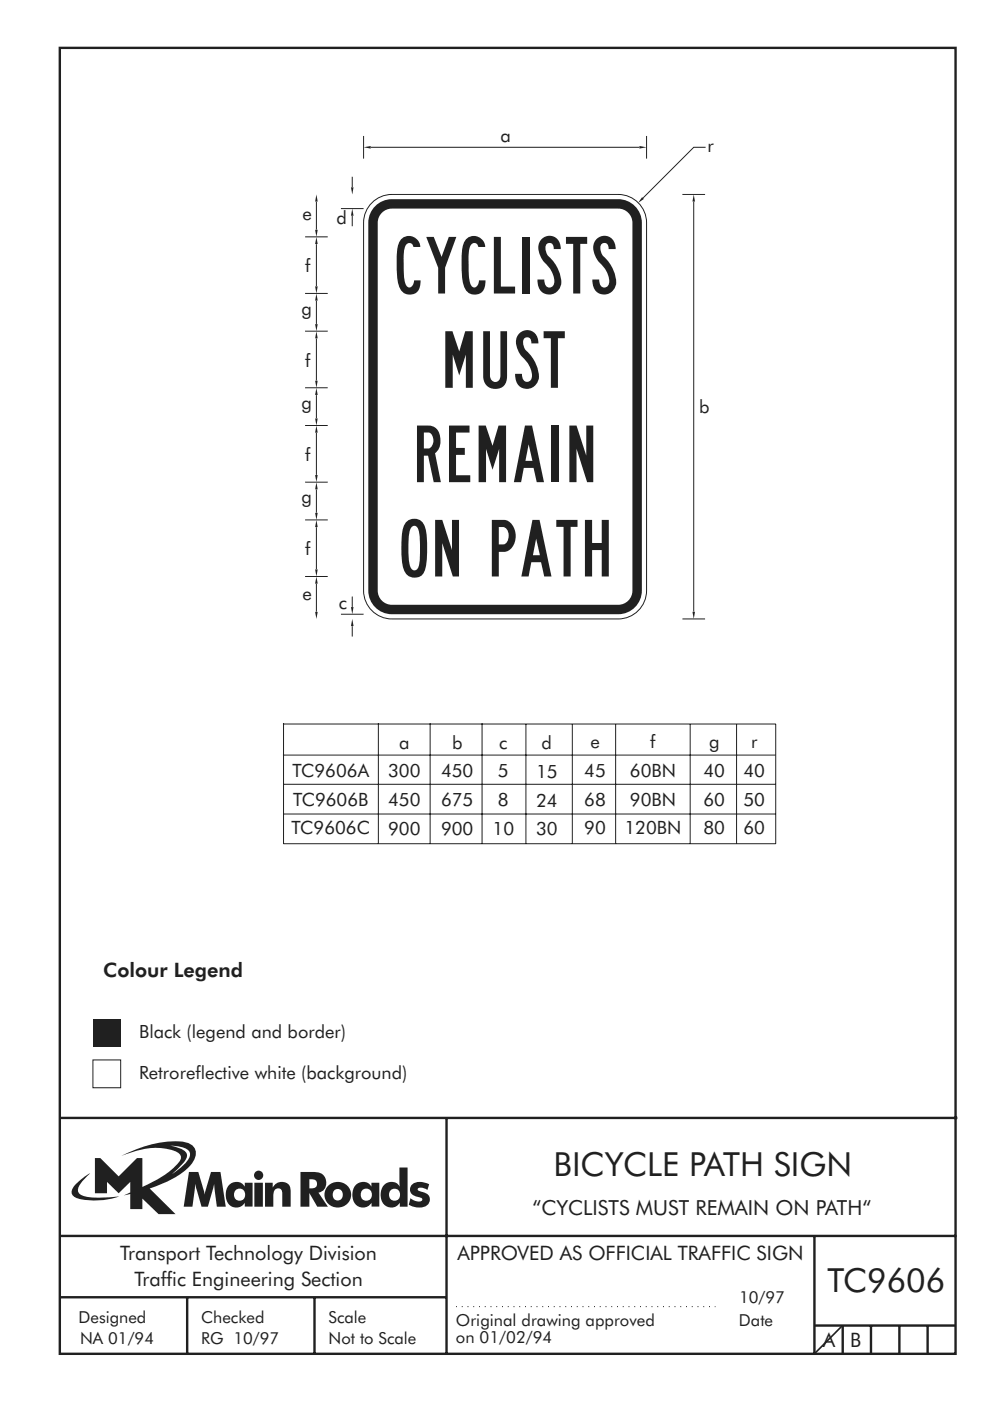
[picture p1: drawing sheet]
<svg xmlns="http://www.w3.org/2000/svg" width="210mm" height="297mm" viewBox="0 0 210 297" stroke-linecap="round" stroke-linejoin="round" font-family="sans-serif">
<g fill="none" stroke="#231f20" stroke-width=".51">
<path d="M12.7 10.2h189.9v276.8h-189.9zM12.7 237h190.3M94.7 236.9v50.1M12.7 262h190M12.7 275h82M39.7 275v12.1M66.7 275v12M172.7 262v25M172.7 281h30M178.7 281v6M184.7 281v6M190.7 281v6"/>
<path d="M196.7 281v6"/>
</g>
<path d="M96.7 277h55" fill="none" stroke="#231f20" stroke-width=".21" stroke-dasharray=".2 1" stroke-linecap="butt"/>
<path d="M36.1 242.9a5.9 5.9 0 0 1 3.9 1.1 1.58 1.58 0 0 1-.2 2l-1.1 1.2-2.3 1.8 .9-.9a6.4 6.4 0 0 0 2.4-3.2 2.43 2.43 0 0 0-2.3-1.7zM20.1 245.5v7.5h2.6v-2.4l2.5 2.4 2.4-2.4v2.2l-1.4 .7 1.4-.3v3.2h2.6v-2.3l3.4 3.3h3.6l-5.5-5.4a20.2 20.2 0 0 0 8.7-4.9 3.1 3.1 0 0 0 .8-3.8 3.9 3.9 0 0 0-3.1-1.3 25.1 25.1 0 0 0-12.4 3.1 16.1 16.1 0 0 1 11.1-1.1 1.56 1.56 0 0 1 1.5 1.9 18.1 18.1 0 0 1-8.1 5.8v-6.2h-1.2l-3.8 3.9-3.9-3.9zM16.2 251a2.12 2.12 0 0 0-.8 2.4 7.5 7.5 0 0 0 5 1.1l2.9-.3 2-.5a22.2 22.2 0 0 1-7.7-.2 1.33 1.33 0 0 1-.8-2.2l1-1.2 1.3-1.3-1.4 .8zM65.6 250a1.42 1.42 0 0 1 1.6 .6 .98 .98 0 0 1-.2 1.1 .98 .98 0 0 1-1 .3h-.4zM63.7 248.5v7.3h1.9v-2.9l1.7 2.9h2.2l-2-2.9a2.26 2.26 0 0 0 1.6-2.7 2.26 2.26 0 0 0-2.6-1.7zM68.9 253.3a2.8 2.8 0 0 0 5.6 0 2.8 2.8 0 0 0-5.6 0zM71 252.3a1.16 1.16 0 0 1 1.7 1 1.16 1.16 0 0 1-1.7 1 1.45 1.45 0 0 1 0-2zM75.5 251.1a3.2 3.2 0 0 0 .4 4.7 2.14 2.14 0 0 0 2.9-.8v.8h1.6v-5h-1.7v.8a2.04 2.04 0 0 0-3.2-.5zM76.9 252.2a1.24 1.24 0 0 1 1.7 .3 1.24 1.24 0 0 1-.2 1.7 1.24 1.24 0 0 1-1.7-.1 1.57 1.57 0 0 1 .2-1.9zM84.7 247.5l.1 4.1a2.17 2.17 0 0 0-2.4-.9 2.17 2.17 0 0 0-1.6 1.9 2.51 2.51 0 0 0 2.6 3.4 2.08 2.08 0 0 0 1.4-1v.8h1.6v-8.3zM82.9 252.3a1.24 1.24 0 0 1 1.9 1 1.24 1.24 0 0 1-1.9 1.1 1.45 1.45 0 0 1 0-2.1zM87.5 251.1a1.53 1.53 0 0 0-.5 1.6 1.53 1.53 0 0 0 1.5 1 .83 .83 0 0 1 1 .8 2.08 2.08 0 0 1-2.5-.5l-.3 1.4a3.8 3.8 0 0 0 3.9 .1 1.55 1.55 0 0 0 .5-1.6 1.55 1.55 0 0 0-1.4-1.1 1.27 1.27 0 0 1-1.1-.6 1.23 1.23 0 0 1 1.7-.1l.3 .2 .4-1.2a3.6 3.6 0 0 0-3.5 0zM40.1 248.5l-1.2 7.3h1.9l.6-4.8 1.3 4.8h1.4l1.3-4.8 .6 4.8h1.9l-1.2-7.3h-2l-1.3 4.8-1.4-4.8zM48.7 251.1a3.2 3.2 0 0 0 .4 4.7 2.12 2.12 0 0 0 2.8-.8v.8h1.7v-5h-1.7v.8a2.07 2.07 0 0 0-3.2-.5zM50.1 252.2a1.23 1.23 0 0 1 1.6 .3 1.23 1.23 0 0 1-.2 1.7 1.23 1.23 0 0 1-1.7-.1 1.52 1.52 0 0 1 .3-1.9zM53.9 250.8v5h1.8v-5zM53.9 249.2a.98 .98 0 0 0 1.9 0 .98 .98 0 0 0-1.9 0zM56.2 250.8v5h1.7a5.5 5.5 0 0 1 .4-3.6 .92 .92 0 0 1 1.1-.1 .92 .92 0 0 1 .5 1v2.7h1.7v-2.9a2 2 0 0 0-1.3-2.3 2 2 0 0 0-2.5 1.2v-1z" fill-rule="evenodd" fill="#231f20"/>
<path d="M19.7 224.7h5.9v5.9h-5.9z" fill-rule="evenodd" fill="#fff" stroke="#231f20" stroke-width=".21"/>
<path d="M19.7 216.1h5.9v5.8h-5.9z" fill-rule="evenodd" fill="#231f20"/>
<g fill="none" stroke="#231f20" stroke-width=".21">
<path d="M74.7 132.8v2.2M60 153.5h104.5M60.1 153.4v25.5M80.2 153.4v25.5M91.2 153.4v25.5M102.2 153.4v25.5M111.5 153.5v25.4M121.3 153.5v25.4M130.5 153.5v25.4M146.3 153.5v25.4M156.2 153.5v25.4M164.5 153.5v25.4"/>
<path d="M60 160.1h104.4M60.1 178.9h104.4M60.1 172.6h104.4M60.1 166.3h104.4"/>
</g>
<path d="M178.7 281l-6 6" fill="none" stroke="#231f20" stroke-width=".35"/>
<path d="M74.7 131.2l.3 1.5h-.6z" fill="#231f20"/>
<path d="M74.7 45.8v2.2" fill="none" stroke="#231f20" stroke-width=".21"/>
<path d="M74.7 44.2l.3 1.5h-.6z" fill="#231f20"/>
<path d="M74.7 126.5v2.2" fill="none" stroke="#231f20" stroke-width=".21"/>
<path d="M74.4 128.7h.6l-.3 1.5z" fill="#231f20"/>
<path d="M74.7 37.5v2.2" fill="none" stroke="#231f20" stroke-width=".21"/>
<path d="M74.4 39.7h.6l-.3 1.5z" fill="#231f20"/>
<path d="M67.1 123.8v5.9" fill="none" stroke="#231f20" stroke-width=".21"/>
<g fill="#231f20">
<path d="M67.1 122.2l.3 1.6h-.6z"/>
<path d="M66.8 129.7h.6l-.3 1.5z"/>
</g>
<path d="M67.1 42.8v5.9" fill="none" stroke="#231f20" stroke-width=".21"/>
<g fill="#231f20">
<path d="M67.1 41.2l.3 1.5h-.6z"/>
<path d="M66.8 48.7h.6l-.3 1.5z"/>
</g>
<path d="M67.1 103.8v4.9" fill="none" stroke="#231f20" stroke-width=".21"/>
<g fill="#231f20">
<path d="M67.1 102.2l.3 1.6h-.6z"/>
<path d="M66.8 108.7h.6l-.3 1.5z"/>
</g>
<path d="M67.1 83.8v4.9" fill="none" stroke="#231f20" stroke-width=".21"/>
<g fill="#231f20">
<path d="M67.1 82.2l.3 1.5h-.6z"/>
<path d="M66.8 88.7h.6l-.3 1.5z"/>
</g>
<path d="M67.1 63.8v4.9" fill="none" stroke="#231f20" stroke-width=".21"/>
<g fill="#231f20">
<path d="M67.1 62.2l.3 1.5h-.6z"/>
<path d="M66.8 68.7h.6l-.3 1.5z"/>
</g>
<path d="M67.1 111.8v8.9" fill="none" stroke="#231f20" stroke-width=".21"/>
<g fill="#231f20">
<path d="M67.1 110.2l.3 1.6h-.6z"/>
<path d="M66.8 120.7h.6l-.3 1.5z"/>
</g>
<path d="M67.1 91.8v8.9" fill="none" stroke="#231f20" stroke-width=".21"/>
<g fill="#231f20">
<path d="M67.1 90.2l.3 1.5h-.6z"/>
<path d="M66.8 100.7h.6l-.3 1.5z"/>
</g>
<path d="M67.1 71.8v8.9" fill="none" stroke="#231f20" stroke-width=".21"/>
<g fill="#231f20">
<path d="M67.1 70.2l.3 1.5h-.6z"/>
<path d="M66.8 80.7h.6l-.3 1.5z"/>
</g>
<path d="M67.1 51.8v8.9" fill="none" stroke="#231f20" stroke-width=".21"/>
<g fill="#231f20">
<path d="M67.1 50.2l.3 1.5h-.6z"/>
<path d="M66.8 60.7h.6l-.3 1.5z"/>
</g>
<path d="M78.6 31.2h56.9" fill="none" stroke="#231f20" stroke-width=".21"/>
<g fill="#231f20">
<path d="M77.1 31.2l1.5-.2v.5z"/>
<path d="M135.6 31l1.5 .2-1.5 .3z"/>
</g>
<path d="M147.1 42.8v86.9" fill="none" stroke="#231f20" stroke-width=".21"/>
<g fill="#231f20">
<path d="M146.8 129.7h.6l-.3 1.5z"/>
<path d="M147.1 41.2l.3 1.5h-.6z"/>
</g>
<path d="M149.6 31.2h-2.5l-10.7 10.8" fill="none" stroke="#231f20" stroke-width=".21"/>
<path d="M136.1 41.8l.4 .4-1.2 .8z" fill="#231f20"/>
<g fill="none" stroke="#231f20" stroke-width=".21">
<path d="M77.1 28.8v4.8M137.1 28.8v4.8M64.7 50.2h4.8M72.3 44.2h4.8M144.7 41.2h4.8M64.7 62.2h4.8M64.7 70.2h4.8M64.7 82.2h4.8M64.7 90.2h4.8M64.7 102.2h4.8M64.7 110.2h4.8M64.7 122.2h4.8"/>
<path d="M72.3 130.2h4.8M144.7 131.2h4.8"/>
</g>
<path d="M78.8 43a6 6 0 0 1 4.3-1.8h48a6 6 0 0 1 6 6v78a6 6 0 0 1-6 6h-48a6 6 0 0 1-6-6v-78a6 6 0 0 1 1.7-4.2z" fill-rule="evenodd" fill="#fff" stroke="#231f20" stroke-width=".21"/>
<path d="M79.3 44a5 5 0 0 1 3.8-1.8h48a5 5 0 0 1 5 5v78a5 5 0 0 1-5 5h-48a5 5 0 0 1-5-5v-78a5 5 0 0 1 1.2-3.2z" fill-rule="evenodd" fill="#231f20"/>
<path d="M80.7 45.4a3 3 0 0 1 2.4-1.2h48a3 3 0 0 1 3 3v78a3 3 0 0 1-3 3h-48a3 3 0 0 1-3-3v-78l.1-.7z" fill-rule="evenodd" fill="#fff"/>
<g font-size="12" fill="#231f20">
<text x="84.1" y="62.2">CYCLISTS</text>
<text x="94.4" y="82.2">MUST</text>
<text x="88.4" y="102.2">REMAIN</text>
<text x="85.1" y="122.2">ON PATH</text>
</g>
<g font-size="7" fill="#231f20">
<text x="117.3" y="249.3">BICYCLE PATH SIGN</text>
<text x="175.4" y="274">TC9606</text>
</g>
<text font-size="4.4" fill="#231f20" x="112.9" y="257.7">“CYCLISTS MUST REMAIN ON PATH“</text>
<g font-size="4.2" fill="#231f20">
<text x="21.9" y="207.1">Colour Legend</text>
<text x="25.5" y="267">Transport Technology Division</text>
<text x="97" y="267.2">APPROVED AS OFFICIAL TRAFFIC SIGN</text>
<text x="28.5" y="272.6">Traffic Engineering Section</text>
<text x="174.4" y="285.6">A</text>
<text x="180.3" y="285.6">B</text>
</g>
<g font-size="3.9" fill="#231f20">
<text x="106.1" y="30.1">a</text>
<text x="150" y="32.1">r</text>
<text x="64.1" y="46.6">e</text>
<text x="71.4" y="47.5">d</text>
<text x="64.7" y="57.7">f</text>
<text x="63.9" y="66.7">g</text>
<text x="64.7" y="77.7">f</text>
<text x="63.9" y="86.7">g</text>
<text x="148.2" y="87.7">b</text>
<text x="64.7" y="97.7">f</text>
<text x="63.9" y="106.7">g</text>
<text x="64.7" y="117.7">f</text>
<text x="64.1" y="127.2">e</text>
<text x="71.8" y="129.2">c</text>
<text x="84.6" y="158.8">a</text>
<text x="95.8" y="158.8">b</text>
<text x="105.8" y="158.8">c</text>
<text x="114.8" y="158.9">d</text>
<text x="125.2" y="158.7">e</text>
<text x="137.9" y="158.7">f</text>
<text x="150.3" y="158.7">g</text>
<text x="159.3" y="158.7">r</text>
<text x="62" y="164.8">TC9606A</text>
<text x="82.3" y="164.8">300</text>
<text x="93.5" y="164.8">450</text>
<text x="105.6" y="164.8">5</text>
<text x="113.7" y="165">15</text>
<text x="123.9" y="164.8">45</text>
<text x="133.6" y="164.8">60BN</text>
<text x="149.1" y="164.8">40</text>
<text x="157.6" y="164.8">40</text>
<text x="62.1" y="170.8">TC9606B</text>
<text x="82.3" y="170.9">450</text>
<text x="93.5" y="170.9">675</text>
<text x="105.6" y="170.9">8</text>
<text x="113.7" y="171">24</text>
<text x="123.9" y="170.8">68</text>
<text x="133.6" y="170.8">90BN</text>
<text x="149.1" y="170.8">60</text>
<text x="157.6" y="170.8">50</text>
<text x="61.8" y="176.9">TC9606C</text>
<text x="82.3" y="176.9">900</text>
<text x="93.5" y="176.9">900</text>
<text x="104.4" y="176.9">10</text>
<text x="113.7" y="177.1">30</text>
<text x="123.9" y="176.9">90</text>
<text x="132.4" y="176.9">120BN</text>
<text x="149.1" y="176.9">80</text>
<text x="157.6" y="176.9">60</text>
<text x="29.5" y="220">Black (legend and border)</text>
<text x="29.5" y="228.7">Retroreflective white (background)</text>
</g>
<g font-size="3.5" fill="#231f20">
<text x="16.7" y="280.5">Designed</text>
<text x="42.7" y="280.5">Checked</text>
<text x="69.7" y="280.5">Scale</text>
<text x="96.7" y="281">Original drawing approved</text>
<text x="156.7" y="281">Date</text>
<text x="156.7" y="276.2">10/97</text>
<text x="17" y="284.9">NA 01/94</text>
<text x="42.7" y="284.9">RG 10/97</text>
<text x="69.7" y="285">Not to Scale</text>
<text x="96.7" y="284.8">on 01/02/94</text>
</g>
</svg>
